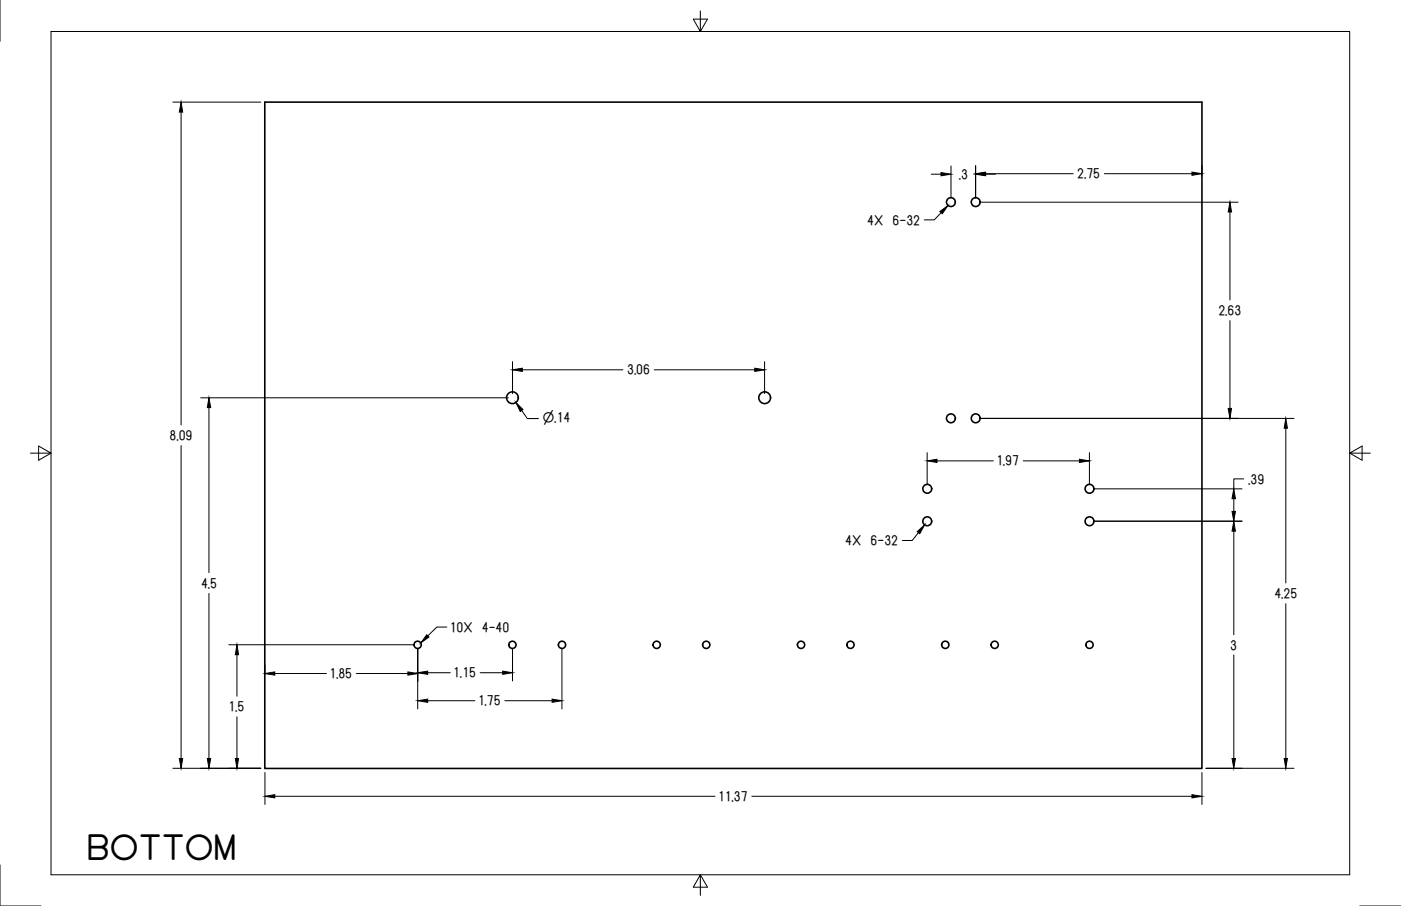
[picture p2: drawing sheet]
<svg xmlns="http://www.w3.org/2000/svg" width="432mm" height="279mm" viewBox="0 0 432 279" stroke-linecap="round" stroke-linejoin="round" font-family="sans-serif">
<!-- layer: Visible -->
<g fill="none" stroke="#000" stroke-width=".5">
<path d="M81.6 31.5h288.8v205.5h-288.8z"/>
<circle cx="293.1" cy="62.3" r="1.36"/>
<circle cx="300.7" cy="62.3" r="1.36"/>
<circle cx="157.9" cy="122.7" r="1.81"/>
<circle cx="235.7" cy="122.7" r="1.81"/>
<circle cx="293.1" cy="129" r="1.36"/>
<circle cx="300.7" cy="129" r="1.36"/>
<circle cx="285.8" cy="150.7" r="1.36"/>
<circle cx="335.8" cy="150.7" r="1.36"/>
<circle cx="285.8" cy="160.8" r="1.36"/>
<circle cx="335.8" cy="160.8" r="1.36"/>
<circle cx="128.7" cy="198.9" r="1.12"/>
<circle cx="157.9" cy="198.9" r="1.12"/>
<circle cx="173.2" cy="198.9" r="1.12"/>
<circle cx="202.4" cy="198.9" r="1.12"/>
<circle cx="217.7" cy="198.9" r="1.12"/>
<circle cx="246.9" cy="198.9" r="1.12"/>
<circle cx="262.1" cy="198.9" r="1.12"/>
<circle cx="291.3" cy="198.9" r="1.12"/>
<circle cx="306.6" cy="198.9" r="1.12"/>
<circle cx="335.8" cy="198.9" r="1.12"/>
</g>
<!-- layer: Border -->
<path d="M0 .1v12.6M15.7 9.7h400.3v260.1h-400.3zM215.9 3.4v6.3l-2.2-3.8h4.3l-2.1 3.8M9.4 139.7h6.3l-3.8-2.1v4.3l3.8-2.2M416 139.7l3.8 2.2v-4.3l-3.8 2.1h6.3M0 266.7v12.7h12.7M215.9 269.8l2.1 3.8h-4.3l2.2-3.8v6.3M419.1 279.4h12.6" fill="none" stroke="#000" stroke-width=".31"/>
<!-- layer: Dimensions -->
<g fill="none" stroke="#000" stroke-width=".31">
<path d="M53.3 31.5h27.1M55.8 34.6v96.5M287 53.7h3M293.1 51.2v9.9M300.7 51v10.1M303.8 53.7h3M303.8 53.6h27M340.4 53.6h27M370.4 51v3.3M302 62.4h79.6M379.1 65.4v27.1M379.1 98.9v27.1"/>
<path d="M158 111.5v9.9M161 114h31M201.6 114h31M235.7 111.5v9.9M55.8 137.4v96.5M61.9 122.7h94.8M64.4 125.7v50.9M160.8 126.6l1.7 2.5h3.4M285.8 139.6v9.9M302 129h96.8M335.8 139.6v9.9M396.3 132.1v47.7"/>
<path d="M288.8 142.1h17.4M315.4 142.1h17.3M337 150.8h45.8M380.3 153.8v3.9M383.3 147.7h-3v3.1M337 160.7h45.8M380.3 163.8v32M64.4 183v50.9M70.5 198.8h57M396.3 186.2v47.7M73 201.9v12.8M81.7 205.2v2.9"/>
<path d="M84.7 207.7h15.9M109.8 207.7h15.9M128.7 200.1v18.5M131.8 207.5h7M131.8 216.1h14.6M148 207.5h6.9M155.6 216.1h14.6M158 200.1v9.9M173.2 200.1v18.5M380.3 202v31.9M53.3 236.9h27.1M73 221.1v12.8"/>
<path d="M81.7 238.2v9.9M370.4 238.2v9.9M371.7 236.9h27.1M84.7 245.6h135.7M231.7 245.6h135.7"/>
</g>
<g fill="#000" stroke="#000" stroke-width=".31">
<path d="M55.8 31.5l.5 3.1h-1zM290 53.2l3.1 .5-3.1 .5zM300.7 53.7l3.1-.5v1zM300.7 53.6l3.1-.5v1zM367.4 53.1l3 .5-3 .5zM379.1 62.4l.5 3h-1.1zM158 114l3-.5v1zM232.6 113.5l3.1 .5-3.1 .5zM64.4 122.7l.5 3h-1zM159 124.1l2.2 2.2-.9 .6zM378.5 126h1.1l-.5 3zM396.3 129l.5 3.1h-1z"/>
<path d="M285.8 142.1l3-.5v1zM332.7 141.6l3.1 .5-3.1 .5zM379.7 157.7h1.1l-.5 3zM380.3 150.8l.5 3h-1.1zM380.3 160.7l.5 3.1h-1.1zM73 198.8l.5 3.1h-1zM81.7 207.7l3-.5v1zM125.7 207.2l3 .5-3 .5zM128.7 207.5l3.1-.5v1zM128.7 216.1l3.1-.5v1zM154.9 207l3.1 .5-3.1 .5zM170.2 215.6l3 .5-3 .5z"/>
<path d="M55.3 233.9h1l-.5 3zM63.9 233.9h1l-.5 3zM72.5 233.9h1l-.5 3zM379.7 233.9h1.1l-.5 3zM395.8 233.9h1l-.5 3zM81.7 245.6l3-.5v1zM367.4 245.1l3 .5-3 .5z"/>
</g>
<!-- layer: Annotations -->
<path d="M289.7 65.2l2.5-1.8-1.8 2.5zM282.7 164l2.3-2.1-1.5 2.7zM131.5 195.8l.7 .7-2.5 1.7z" fill="#000" stroke="#000" stroke-width=".31"/>
<path d="M290.1 65.6l-2.2 2.2h-3M283.1 164.3l-2 2.4h-3M137.7 193.4h-3.1l-2.7 2.7" fill="none" stroke="#000" stroke-width=".31"/>
<text font-size="14.2" x="26.8" y="264.9">BOTTOM</text>
<g font-size="5.7">
<text x="295.5" y="55.1">.3</text>
<text x="332" y="55">2.75</text>
<text x="267.3" y="69.3">4X 6-32</text>
<text x="375.5" y="97.1">2.63</text>
<text x="193.3" y="115.4">3.06</text>
<text x="167.3" y="130.2">Ø.14</text>
<text x="52.2" y="135.6">8.09</text>
<text x="307" y="143.5">1.97</text>
<text x="384.7" y="149.1">.39</text>
<text x="260.5" y="168.2">4X 6-32</text>
<text x="62" y="181.2">4.5</text>
<text x="392.8" y="184.4">4.25</text>
<text x="138.6" y="194.8">10X 4-40</text>
<text x="379.2" y="200.3">3</text>
<text x="101.5" y="209.1">1.85</text>
<text x="139.6" y="208.9">1.15</text>
<text x="70.3" y="219.3">1.5</text>
<text x="147.2" y="217.5">1.75</text>
<text x="221.2" y="247">11.37</text>
</g>
</svg>
